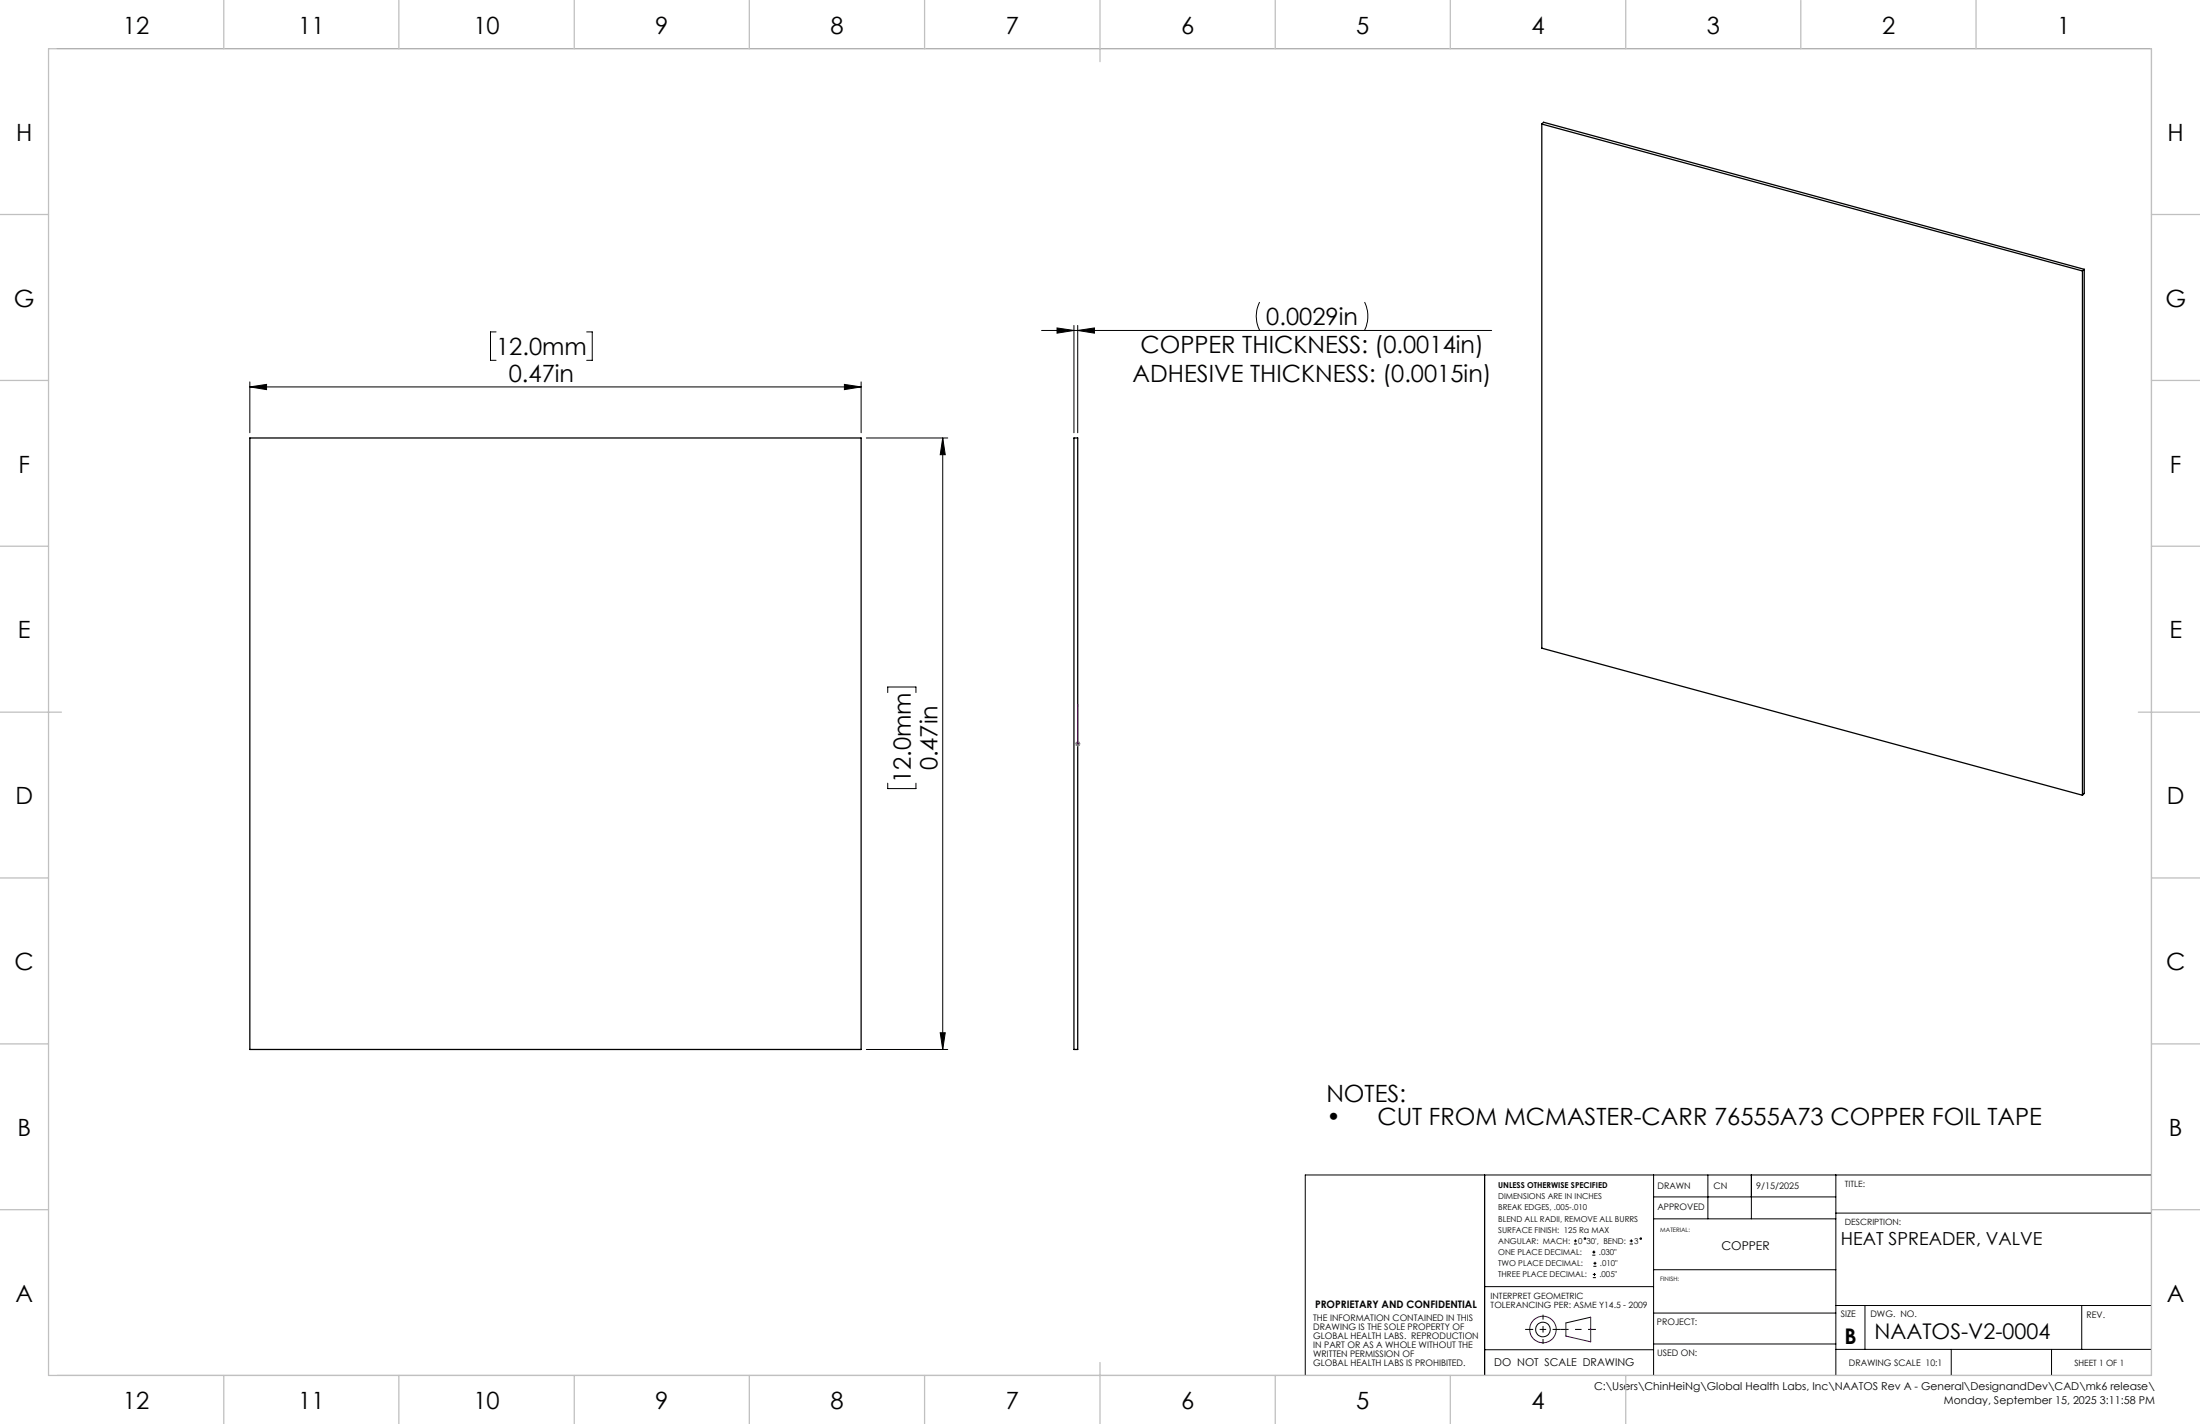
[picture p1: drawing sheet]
<svg xmlns="http://www.w3.org/2000/svg" width="432mm" height="279mm" viewBox="0 0 432 279" stroke-linecap="round" stroke-linejoin="round" font-family="sans-serif">
<path d="M302.6 24.3l106.1 28.9M302.6 24.3l.4-.3 106.1 28.8M302.6 24.3v102.9l106.1 28.8M408.7 53.2v102.8M409.1 52.8l-.4 .4M409.1 52.8v102.9l-.4 .3M49 85.9h120v120h-120zM210.8 85.9h.7v120h-.7z" fill="none" stroke="#000" stroke-width=".25"/>
<g fill="none" stroke="#000" stroke-width=".2">
<path d="M11.2 9.5h411.1v260.4h-411.1M247.2 59.3a6.1 6.1 0 0 0 0 5.5M267.8 59.3a6.4 6.4 0 0 1 0 5.5M49 75.9l3.3-.5v1zM49 74.9v10M49 75.9h120M97.4 65.1h-1.1v5.6h1.1M115.1 65.1h1.1v5.6h-1.1M165.7 75.4l3.3 .5-3.3 .5zM169 74.9v10M204.4 64.8h88.4M207.5 64.3l3.3 .5-3.3 .6z"/>
<path d="M210.8 63.9v21M211.5 64.8l3.3-.5v1.1zM211.5 63.9v21M170 85.9h16M185 85.9l.5 3.3h-1zM185 85.9v120M174.2 135.9v-1.1h5.6v1.1M174.2 153.7v1h5.6v-1M170 205.9h16M184.5 202.6h1l-.5 3.3zM291.4 230.5v39.4M324.6 230.5v39.4"/>
<path d="M324.6 239.1h35.7M324.6 234.8h35.7M335.2 230.5v8.6M343.7 230.5v8.6M360.3 230.5v39.4M360.3 238h62M422.3 230.5h-166.1v39.4M291.4 252.4h33.2M308.9 244.1h.6M308.9 243.5h.6M309.2 243.2v.6M312.2 258.4l-4.9 1.2"/>
<path d="M312.5 246.3h.6M312.5 245.7h.6M312.6 250.7h.6M312.6 250h.6M312.7 248.5h.6M312.7 247.9h.6M312.8 245.4v.6M312.9 249.8v.6M313.1 247.6v.6M319.9 244.1h.6M319.9 243.5h.6M320.2 243.2v.6"/>
<path d="M324.5 249.1h35.8M324.6 257.6h35.7M360.3 256.2h62M366 256.2v8.6M408.6 256.2v8.6M291.4 264.8h33.2M324.6 263.7h35.7M360.3 264.8h62M383 264.8v5.1M402.7 264.8v5.1"/>
<circle cx="311.1" cy="243" r=".15"/>
<circle cx="322" cy="243" r=".15"/>
<circle cx="302.8" cy="260.9" r="1.44"/>
</g>
<g fill="none" stroke="#400040" stroke-width=".2">
<path d="M312.2 258.4v4.9l-4.9-1.2v-2.5"/>
<circle cx="302.8" cy="260.9" r="2.61"/>
</g>
<path d="M211.5 138.2v.4v-.4M211.5 138.2v7.7M211.5 145.9h.1M211.5 145.8h.1M211.5 145.8v.2z" fill="none" stroke="#00f" stroke-width=".2"/>
<path d="M211 145.9h1M211.2 145.6l.7 .7M211.5 145.4v1M211.9 145.6l-.7 .7" fill="none" stroke="#808080" stroke-width=".2"/>
<path d="M299.3 260.8h7M306.3 260.8h6.9" fill="none" stroke="#000" stroke-width=".2" stroke-dasharray="15.2 1.3 1.3 1.3" stroke-dashoffset="13.7" stroke-linecap="butt"/>
<path d="M302.9 258v5.7" fill="none" stroke="#000" stroke-width=".2" stroke-dasharray="15.2 1.3 1.3 1.3" stroke-dashoffset="14.3" stroke-linecap="butt"/>
<g fill="none" stroke="#c0c0c0" stroke-width=".25">
<path d="M9.5 9.6h412.8v260.3h-412.8zM43.9 0v9.6M78.3 0v9.6M112.7 0v9.6M147.1 0v9.6M181.5 0v9.6M215.9 0v12.1M250.3 0v9.6M284.7 0v9.6M319.1 0v9.6M353.4 0v9.6M387.8 0v9.6"/>
<path d="M0 42.1h9.5M422.3 42.1h9.5M0 74.6h9.5M422.3 74.6h9.5M0 107.2h9.5M422.3 107.2h9.5M0 139.7h12.1M419.7 139.7h12.1M0 172.3h9.5M422.3 172.3h9.5M0 204.8h9.5M422.3 204.8h9.5"/>
<path d="M0 237.3h9.5M422.3 237.3h9.5M43.9 269.9v9.5M78.3 269.9v9.5M112.7 269.9v9.5M147.1 269.9v9.5M181.5 269.9v9.5M215.9 267.3v12.1M250.3 269.9v9.5M284.7 269.9v9.5M319.1 269.9v9.5"/>
</g>
<path d="M211.5 145.8v.2zM211.5 138.2v.4z" fill="#00f"/>
<g fill="#000">
<path d="M165.7 75.4l3.3 .5-3.3 .5zM49 75.9l3.3-.5v1z"/>
<path d="M207.5 64.3l3.3 .5-3.3 .6zM211.5 64.8l3.3-.5v1.1z"/>
<path d="M184.5 202.6h1l-.5 3.3zM185 85.9l.5 3.3h-1z"/>
</g>
<g font-size="4.7">
<text x="24.1" y="6.6">12</text>
<text x="58.5" y="6.6">11</text>
<text x="92.9" y="6.6">10</text>
<text x="128.6" y="6.6">9</text>
<text x="163" y="6.6">8</text>
<text x="197.4" y="6.6">7</text>
<text x="231.8" y="6.6">6</text>
<text x="266.2" y="6.6">5</text>
<text x="300.6" y="6.6">4</text>
<text x="335" y="6.6">3</text>
<text x="369.4" y="6.6">2</text>
<text x="403.8" y="6.6">1</text>
<text x="3.2" y="27.6">H</text>
<text x="425.4" y="27.6">H</text>
<text x="2.7" y="60.2">G</text>
<text x="248.5" y="63.8">0.0029in</text>
<text x="425" y="60.2">G</text>
<text x="97.4" y="69.7">12.0mm</text>
<text x="223.8" y="69.3">COPPER THICKNESS: (0.0014in)</text>
<text x="99.9" y="74.9">0.47in</text>
<text x="222.3" y="74.9">ADHESIVE THICKNESS: (0.0015in)</text>
<text x="3.6" y="92.7">F</text>
<text x="425.9" y="92.7">F</text>
<text x="3.5" y="125.3">E</text>
<text x="425.8" y="125.3">E</text>
<text x="178.8" y="153.7" transform="rotate(-90 178.8 153.7)">12.0mm</text>
<text x="184" y="151.2" transform="rotate(-90 184 151.2)">0.47in</text>
<text x="3" y="157.8">D</text>
<text x="425.3" y="157.8">D</text>
<text x="2.9" y="190.4">C</text>
<text x="425.1" y="190.4">C</text>
<text x="260.3" y="216.3">NOTES:</text>
<text x="260.3" y="220.8">•</text>
<text x="270.3" y="220.8">CUT FROM MCMASTER-CARR 76555A73 COPPER FOIL TAPE</text>
<text x="3.4" y="222.9">B</text>
<text x="425.7" y="222.9">B</text>
<text x="3" y="255.4">A</text>
<text x="425.3" y="255.4">A</text>
<text x="24.1" y="276.5">12</text>
<text x="58.5" y="276.5">11</text>
<text x="92.9" y="276.5">10</text>
<text x="128.6" y="276.5">9</text>
<text x="163" y="276.5">8</text>
<text x="197.4" y="276.5">7</text>
<text x="231.8" y="276.5">6</text>
<text x="266.2" y="276.5">5</text>
<text x="300.6" y="276.5">4</text>
</g>
<g font-size="4.2">
<text x="362" y="263.8">B</text>
<text x="367.9" y="262.7">NAATOS-V2-0004</text>
</g>
<text font-size="3.5" x="361.3" y="244.3">HEAT SPREADER, VALVE</text>
<text font-size="2.4" x="337.9" y="245.3">COPPER</text>
<g font-size="2.1">
<text x="293.3" y="268">DO NOT SCALE DRAWING</text>
<text x="312.9" y="272.7">C:\Users\ChinHeiNg\Global Health Labs, Inc\NAATOS Rev A - General\DesignandDev\CAD\mk6 release\</text>
<text x="381.5" y="275.4">Monday, September 15, 2025 3:11:58 PM</text>
</g>
<text font-size="2" x="258.1" y="256.5">PROPRIETARY AND CONFIDENTIAL</text>
<g font-size="1.8">
<text x="325.3" y="233.3">DRAWN</text>
<text x="336.3" y="233.3">CN</text>
<text x="344.7" y="233.3">9/15/2025</text>
<text x="325.3" y="237.5">APPROVED</text>
<text x="257.7" y="259.2">THE INFORMATION CONTAINED IN THIS</text>
<text x="257.7" y="260.9">DRAWING IS THE SOLE PROPERTY OF</text>
<text x="257.7" y="262.7">GLOBAL HEALTH LABS. REPRODUCTION</text>
<text x="325.2" y="260">PROJECT:</text>
<text x="361.3" y="258.4">SIZE</text>
<text x="367.1" y="258.4">DWG. NO.</text>
<text x="409.6" y="258.6">REV.</text>
<text x="257.7" y="264.5">IN PART OR AS A WHOLE WITHOUT THE</text>
<text x="257.7" y="266.2">WRITTEN PERMISSION OF</text>
<text x="257.7" y="268">GLOBAL HEALTH LABS IS PROHIBITED.</text>
<text x="325.2" y="266">USED ON:</text>
<text x="362.9" y="268">DRAWING SCALE 10:1</text>
</g>
<g font-size="1.7">
<text x="362.1" y="232.8">TITLE:</text>
<text x="362.1" y="240.4">DESCRIPTION:</text>
<text x="292.6" y="254.9">INTERPRET GEOMETRIC</text>
<text x="292.6" y="256.6">TOLERANCING PER: ASME Y14.5 - 2009</text>
<text x="407.1" y="268">SHEET 1 OF 1</text>
</g>
<g font-size="1.6">
<text x="294" y="233.1">UNLESS OTHERWISE SPECIFIED</text>
<text x="294" y="235.3">DIMENSIONS ARE IN INCHES</text>
<text x="294" y="237.5">BREAK EDGES, .005-.010</text>
<text x="294" y="239.7">BLEND ALL RADII, REMOVE ALL BURRS</text>
<text x="294" y="241.9">SURFACE FINISH: 125 Ra MAX</text>
<text x="294" y="244.1">ANGULAR: MACH:</text>
<text x="309.8" y="244.1">0</text>
<text x="311.4" y="244.1">30', BEND:</text>
<text x="320.7" y="244.1">3</text>
<text x="294" y="246.3">ONE PLACE DECIMAL:</text>
<text x="294" y="248.5">TWO PLACE DECIMAL:</text>
<text x="294" y="250.6">THREE PLACE DECIMAL:</text>
<text x="313.8" y="246.3">.030&quot;</text>
<text x="313.9" y="250.6">.005&quot;</text>
<text x="314" y="248.5">.010&quot;</text>
</g>
<g font-size="1.2">
<text x="325.9" y="241.8">MATERIAL:</text>
<text x="325.9" y="251.4">FINISH:</text>
</g>
</svg>
